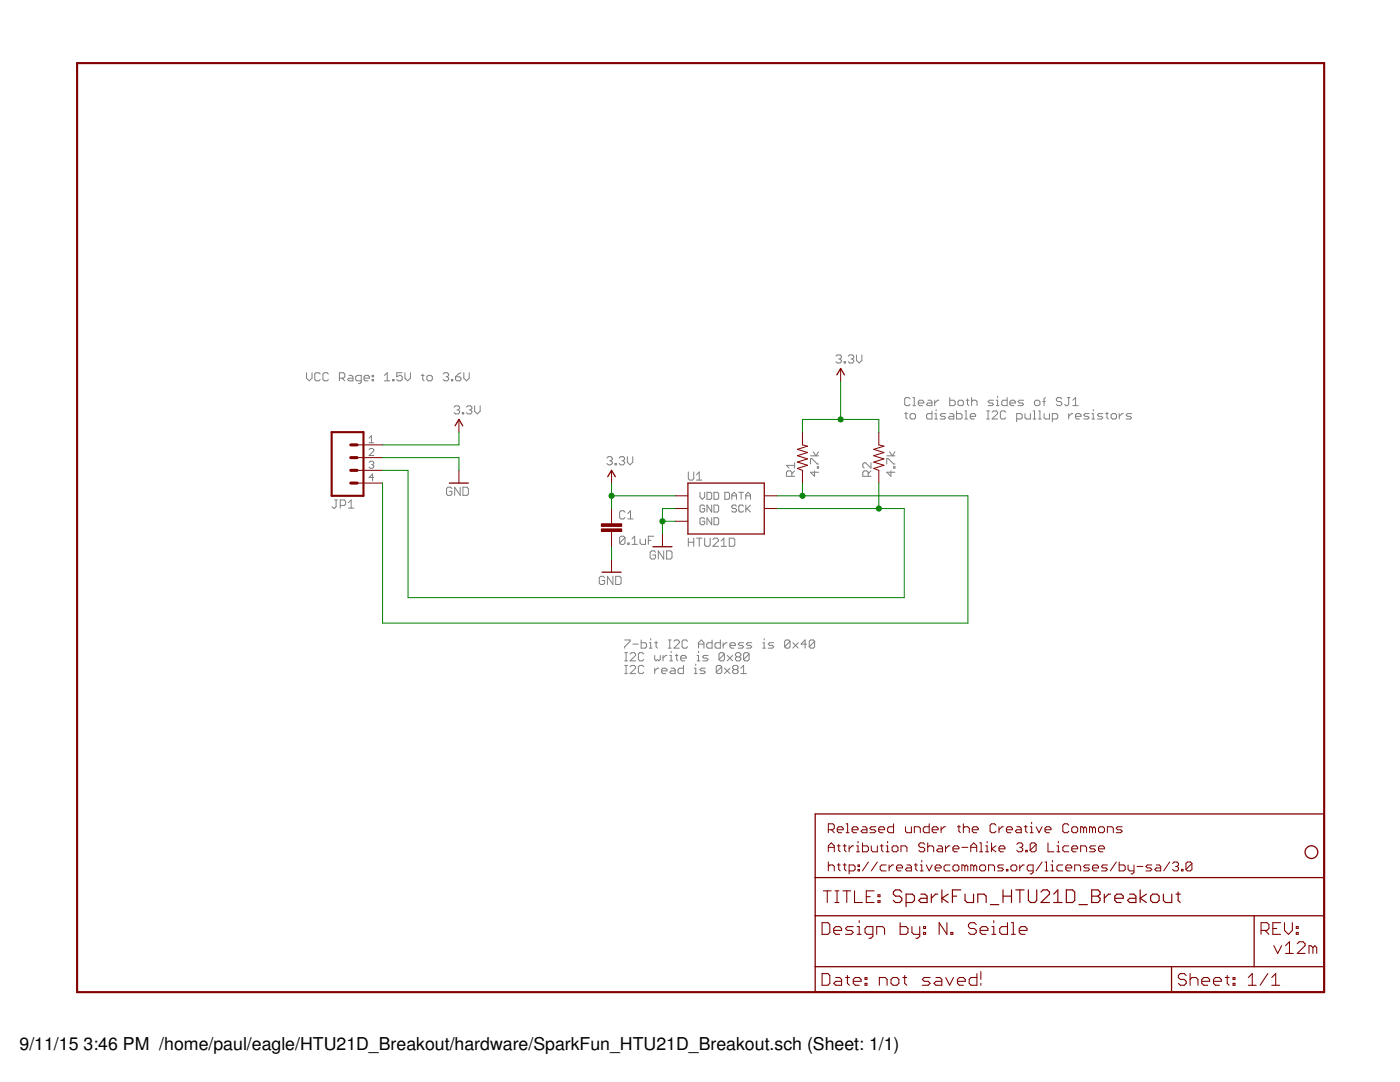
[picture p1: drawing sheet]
<?xml version="1.0" encoding="utf-8"?>
<!DOCTYPE eagle SYSTEM "eagle.dtd">
<!--
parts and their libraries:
SparkFun-Aesthetics: Licensing: CC v3.0 Share-Alike You are welcome to use this library for commercial purposes.
-->
<eagle version="7.4.0">
<drawing>
<settings>
<setting alwaysvectorfont="yes"/>
<setting verticaltext="up"/>
</settings>
<grid distance="0.1" unitdist="inch" unit="inch" style="lines" multiple="1" display="no" altdistance="0.01" altunitdist="inch" altunit="inch"/>
<schematic xreflabel="%F%N/%S.%C%R" xrefpart="/%S.%C%R">
<libraries>
<library name="SparkFun">
<symbols>
<symbol name="CAP">
<wire x1="0" y1="2.54" x2="0" y2="2.032" width="0.1524" layer="94"/>
<wire x1="0" y1="0" x2="0" y2="0.508" width="0.1524" layer="94"/>
<text x="1.524" y="2.921" size="1.778" layer="95">&gt;NAME</text>
<text x="1.524" y="-2.159" size="1.778" layer="96">&gt;VALUE</text>
<rectangle x1="-2.032" y1="0.508" x2="2.032" y2="1.016" layer="94"/>
<rectangle x1="-2.032" y1="1.524" x2="2.032" y2="2.032" layer="94"/>
<pin name="1" x="0" y="5.08" visible="off" length="short" direction="pas" swaplevel="1" rot="R270"/>
<pin name="2" x="0" y="-2.54" visible="off" length="short" direction="pas" swaplevel="1" rot="R90"/>
</symbol>
<symbol name="RESISTOR">
<wire x1="-2.54" y1="0" x2="-2.159" y2="1.016" width="0.1524" layer="94"/>
<wire x1="-2.159" y1="1.016" x2="-1.524" y2="-1.016" width="0.1524" layer="94"/>
<wire x1="-1.524" y1="-1.016" x2="-0.889" y2="1.016" width="0.1524" layer="94"/>
<wire x1="-0.889" y1="1.016" x2="-0.254" y2="-1.016" width="0.1524" layer="94"/>
<wire x1="-0.254" y1="-1.016" x2="0.381" y2="1.016" width="0.1524" layer="94"/>
<wire x1="0.381" y1="1.016" x2="1.016" y2="-1.016" width="0.1524" layer="94"/>
<wire x1="1.016" y1="-1.016" x2="1.651" y2="1.016" width="0.1524" layer="94"/>
<wire x1="1.651" y1="1.016" x2="2.286" y2="-1.016" width="0.1524" layer="94"/>
<wire x1="2.286" y1="-1.016" x2="2.54" y2="0" width="0.1524" layer="94"/>
<text x="-3.81" y="1.4986" size="1.778" layer="95">&gt;NAME</text>
<text x="-3.81" y="-3.302" size="1.778" layer="96">&gt;VALUE</text>
<pin name="2" x="5.08" y="0" visible="off" length="short" direction="pas" swaplevel="1" rot="R180"/>
<pin name="1" x="-5.08" y="0" visible="off" length="short" direction="pas" swaplevel="1"/>
</symbol>
<symbol name="GND">
<wire x1="-1.905" y1="0" x2="1.905" y2="0" width="0.254" layer="94"/>
<text x="-2.54" y="-2.54" size="1.778" layer="96">&gt;VALUE</text>
<pin name="GND" x="0" y="2.54" visible="off" length="short" direction="sup" rot="R270"/>
</symbol>
<symbol name="VCC2">
<wire x1="0.762" y1="1.27" x2="0" y2="2.54" width="0.254" layer="94"/>
<wire x1="0" y1="2.54" x2="-0.762" y2="1.27" width="0.254" layer="94"/>
<text x="-1.016" y="3.556" size="1.778" layer="96">&gt;VALUE</text>
<pin name="VCC" x="0" y="0" visible="off" length="short" direction="sup" rot="R90"/>
</symbol>
</symbols>
<devicesets>
<deviceset name="RESISTOR" prefix="R" uservalue="yes">
<gates>
<gate name="G$1" symbol="RESISTOR" x="0" y="0"/>
</gates>
<devices>
<device name="1206" package="1206">
<connects>
<connect gate="G$1" pin="1" pad="1"/>
<connect gate="G$1" pin="2" pad="2"/>
</connects>
<technologies>
<technology name=""/>
</technologies>
</device>
<device name="AXIAL-0.3" package="AXIAL-0.3">
<connects>
<connect gate="G$1" pin="1" pad="P$1"/>
<connect gate="G$1" pin="2" pad="P$2"/>
</connects>
<technologies>
<technology name=""/>
</technologies>
</device>
<device name="2010" package="R2010">
<connects>
<connect gate="G$1" pin="1" pad="1"/>
<connect gate="G$1" pin="2" pad="2"/>
</connects>
<technologies>
<technology name=""/>
</technologies>
</device>
<device name="0805-RES" package="0805">
<connects>
<connect gate="G$1" pin="1" pad="1"/>
<connect gate="G$1" pin="2" pad="2"/>
</connects>
<technologies>
<technology name=""/>
</technologies>
</device>
<device name="0603-RES" package="0603-RES">
<connects>
<connect gate="G$1" pin="1" pad="1"/>
<connect gate="G$1" pin="2" pad="2"/>
</connects>
<technologies>
<technology name=""/>
</technologies>
</device>
<device name="0402-RES" package="0402-RES">
<connects>
<connect gate="G$1" pin="1" pad="1"/>
<connect gate="G$1" pin="2" pad="2"/>
</connects>
<technologies>
<technology name=""/>
</technologies>
</device>
<device name="PTH-1/6W" package="1/6W-RES">
<connects>
<connect gate="G$1" pin="1" pad="1"/>
<connect gate="G$1" pin="2" pad="2"/>
</connects>
<technologies>
<technology name=""/>
</technologies>
</device>
<device name="2512" package="R2512">
<connects>
<connect gate="G$1" pin="1" pad="1"/>
<connect gate="G$1" pin="2" pad="2"/>
</connects>
<technologies>
<technology name=""/>
</technologies>
</device>
<device name="PTH-1/4W" package="AXIAL-0.4">
<connects>
<connect gate="G$1" pin="1" pad="P$1"/>
<connect gate="G$1" pin="2" pad="P$2"/>
</connects>
<technologies>
<technology name=""/>
</technologies>
</device>
<device name="PTH-1/2W" package="AXIAL-0.5">
<connects>
<connect gate="G$1" pin="1" pad="P$1"/>
<connect gate="G$1" pin="2" pad="P$2"/>
</connects>
<technologies>
<technology name=""/>
</technologies>
</device>
<device name="PTH-1W" package="AXIAL-0.6">
<connects>
<connect gate="G$1" pin="1" pad="P$1"/>
<connect gate="G$1" pin="2" pad="P$2"/>
</connects>
<technologies>
<technology name=""/>
</technologies>
</device>
<device name="PTH-2W" package="AXIAL-0.8">
<connects>
<connect gate="G$1" pin="1" pad="P$1"/>
<connect gate="G$1" pin="2" pad="P$2"/>
</connects>
<technologies>
<technology name=""/>
</technologies>
</device>
<device name="KIT" package="AXIAL-0.3-KIT">
<connects>
<connect gate="G$1" pin="1" pad="P$1"/>
<connect gate="G$1" pin="2" pad="P$2"/>
</connects>
<technologies>
<technology name=""/>
</technologies>
</device>
</devices>
</deviceset>
<deviceset name="GND" prefix="GND">
<gates>
<gate name="1" symbol="GND" x="0" y="0"/>
</gates>
<devices>
<device name="">
<technologies>
<technology name=""/>
</technologies>
</device>
</devices>
</deviceset>
<deviceset name="VCC" prefix="P+">
<gates>
<gate name="1" symbol="VCC2" x="0" y="0"/>
</gates>
<devices>
<device name="">
<technologies>
<technology name=""/>
</technologies>
</device>
</devices>
</deviceset>
<deviceset name="CAP" prefix="C" uservalue="yes">
<gates>
<gate name="G$1" symbol="CAP" x="0" y="0"/>
</gates>
<devices>
<device name="PTH" package="CAP-PTH-SMALL">
<connects>
<connect gate="G$1" pin="1" pad="1"/>
<connect gate="G$1" pin="2" pad="2"/>
</connects>
<technologies>
<technology name=""/>
</technologies>
</device>
<device name="PTH2" package="CAP-PTH-SMALL2">
<connects>
<connect gate="G$1" pin="1" pad="1"/>
<connect gate="G$1" pin="2" pad="2"/>
</connects>
<technologies>
<technology name=""/>
</technologies>
</device>
<device name="0805" package="0805">
<connects>
<connect gate="G$1" pin="1" pad="1"/>
<connect gate="G$1" pin="2" pad="2"/>
</connects>
<technologies>
<technology name=""/>
</technologies>
</device>
<device name="PTH3" package="CAP-PTH-LARGE">
<connects>
<connect gate="G$1" pin="1" pad="1"/>
<connect gate="G$1" pin="2" pad="2"/>
</connects>
<technologies>
<technology name=""/>
</technologies>
</device>
<device name="SMD" package="GRM43D">
<connects>
<connect gate="G$1" pin="1" pad="A"/>
<connect gate="G$1" pin="2" pad="C"/>
</connects>
<technologies>
<technology name=""/>
</technologies>
</device>
<device name="0603-CAP" package="0603-CAP">
<connects>
<connect gate="G$1" pin="1" pad="1"/>
<connect gate="G$1" pin="2" pad="2"/>
</connects>
<technologies>
<technology name=""/>
</technologies>
</device>
<device name="0402-CAP" package="0402-CAP">
<connects>
<connect gate="G$1" pin="1" pad="1"/>
<connect gate="G$1" pin="2" pad="2"/>
</connects>
<technologies>
<technology name=""/>
</technologies>
</device>
<device name="PTH1" package="CAP-PTH-5MM">
<connects>
<connect gate="G$1" pin="1" pad="1"/>
<connect gate="G$1" pin="2" pad="2"/>
</connects>
<technologies>
<technology name=""/>
</technologies>
</device>
<device name="_" package="AXIAL-5MM">
<connects>
<connect gate="G$1" pin="1" pad="P$1"/>
<connect gate="G$1" pin="2" pad="P$2"/>
</connects>
<technologies>
<technology name=""/>
</technologies>
</device>
<device name="1210" package="1210">
<connects>
<connect gate="G$1" pin="1" pad="1"/>
<connect gate="G$1" pin="2" pad="2"/>
</connects>
<technologies>
<technology name=""/>
</technologies>
</device>
<device name="1206" package="1206">
<connects>
<connect gate="G$1" pin="1" pad="1"/>
<connect gate="G$1" pin="2" pad="2"/>
</connects>
<technologies>
<technology name=""/>
</technologies>
</device>
<device name="ASMD" package="CTZ3">
<connects>
<connect gate="G$1" pin="1" pad="+"/>
<connect gate="G$1" pin="2" pad="-"/>
</connects>
<technologies>
<technology name=""/>
</technologies>
</device>
<device name="KIT" package="CAP-PTH-SMALL-KIT">
<connects>
<connect gate="G$1" pin="1" pad="1"/>
<connect gate="G$1" pin="2" pad="2"/>
</connects>
<technologies>
<technology name=""/>
</technologies>
</device>
</devices>
</deviceset>
</devicesets>
</library>
<library name="SparkFun-Electromechanical">
<symbols>
<symbol name="STAND-OFF">
<circle x="0" y="0" radius="1.27" width="0.254" layer="94"/>
</symbol>
</symbols>
<devicesets>
<deviceset name="STAND-OFF" prefix="STANDOFF">
<gates>
<gate name="G$1" symbol="STAND-OFF" x="0" y="0"/>
</gates>
<devices>
<device name="" package="STAND-OFF">
<technologies>
<technology name=""/>
</technologies>
</device>
<device name="TIGHT" package="STAND-OFF-TIGHT">
<technologies>
<technology name=""/>
</technologies>
</device>
</devices>
</deviceset>
</devicesets>
</library>
<library name="SparkFun-Aesthetics">
<symbols>
<symbol name="LETTER_L">
<wire x1="0" y1="185.42" x2="248.92" y2="185.42" width="0.4064" layer="94"/>
<wire x1="248.92" y1="185.42" x2="248.92" y2="0" width="0.4064" layer="94"/>
<wire x1="0" y1="185.42" x2="0" y2="0" width="0.4064" layer="94"/>
<wire x1="0" y1="0" x2="248.92" y2="0" width="0.4064" layer="94"/>
</symbol>
<symbol name="DOCFIELD">
<wire x1="0" y1="0" x2="71.12" y2="0" width="0.254" layer="94"/>
<wire x1="101.6" y1="15.24" x2="87.63" y2="15.24" width="0.254" layer="94"/>
<wire x1="0" y1="0" x2="0" y2="5.08" width="0.254" layer="94"/>
<wire x1="0" y1="5.08" x2="71.12" y2="5.08" width="0.254" layer="94"/>
<wire x1="0" y1="5.08" x2="0" y2="15.24" width="0.254" layer="94"/>
<wire x1="101.6" y1="15.24" x2="101.6" y2="5.08" width="0.254" layer="94"/>
<wire x1="71.12" y1="5.08" x2="71.12" y2="0" width="0.254" layer="94"/>
<wire x1="71.12" y1="5.08" x2="87.63" y2="5.08" width="0.254" layer="94"/>
<wire x1="71.12" y1="0" x2="101.6" y2="0" width="0.254" layer="94"/>
<wire x1="87.63" y1="15.24" x2="87.63" y2="5.08" width="0.254" layer="94"/>
<wire x1="87.63" y1="15.24" x2="0" y2="15.24" width="0.254" layer="94"/>
<wire x1="87.63" y1="5.08" x2="101.6" y2="5.08" width="0.254" layer="94"/>
<wire x1="101.6" y1="5.08" x2="101.6" y2="0" width="0.254" layer="94"/>
<wire x1="0" y1="15.24" x2="0" y2="22.86" width="0.254" layer="94"/>
<wire x1="101.6" y1="35.56" x2="0" y2="35.56" width="0.254" layer="94"/>
<wire x1="101.6" y1="35.56" x2="101.6" y2="22.86" width="0.254" layer="94"/>
<wire x1="0" y1="22.86" x2="101.6" y2="22.86" width="0.254" layer="94"/>
<wire x1="0" y1="22.86" x2="0" y2="35.56" width="0.254" layer="94"/>
<wire x1="101.6" y1="22.86" x2="101.6" y2="15.24" width="0.254" layer="94"/>
<text x="1.27" y="1.27" size="2.54" layer="94" font="vector">Date:</text>
<text x="12.7" y="1.27" size="2.54" layer="94" font="vector">&gt;LAST_DATE_TIME</text>
<text x="72.39" y="1.27" size="2.54" layer="94" font="vector">Sheet:</text>
<text x="86.36" y="1.27" size="2.54" layer="94" font="vector">&gt;SHEET</text>
<text x="88.9" y="11.43" size="2.54" layer="94" font="vector">REV:</text>
<text x="1.524" y="17.78" size="2.54" layer="94" font="vector">TITLE:</text>
<text x="15.494" y="17.78" size="2.7432" layer="94" font="vector">&gt;DRAWING_NAME</text>
<text x="2.54" y="31.75" size="1.9304" layer="94">Released under the Creative Commons</text>
<text x="2.54" y="27.94" size="1.9304" layer="94">Attribution Share-Alike 3.0 License</text>
<text x="2.54" y="24.13" size="1.9304" layer="94">http://creativecommons.org/licenses/by-sa/3.0</text>
<text x="1.27" y="11.43" size="2.54" layer="94">Design by:</text>
</symbol>
</symbols>
<devicesets>
<deviceset name="FRAME-LETTER" prefix="FRAME">
<gates>
<gate name="G$1" symbol="LETTER_L" x="0" y="0"/>
<gate name="G$2" symbol="DOCFIELD" x="147.32" y="0" addlevel="must"/>
</gates>
<devices>
<device name="" package="CREATIVE_COMMONS">
<technologies>
<technology name=""/>
</technologies>
</device>
</devices>
</deviceset>
</devicesets>
</library>
<library name="SparkFun-Sensors">
<symbols>
<symbol name="HTU21D">
<wire x1="-7.62" y1="-5.08" x2="-7.62" y2="5.08" width="0.254" layer="94"/>
<wire x1="-7.62" y1="5.08" x2="7.62" y2="5.08" width="0.254" layer="94"/>
<wire x1="7.62" y1="5.08" x2="7.62" y2="-5.08" width="0.254" layer="94"/>
<wire x1="7.62" y1="-5.08" x2="-7.62" y2="-5.08" width="0.254" layer="94"/>
<text x="-7.62" y="5.588" size="1.778" layer="95">&gt;Name</text>
<text x="-7.62" y="-7.62" size="1.778" layer="95">&gt;Value</text>
<pin name="SCK" x="10.16" y="0" visible="pin" length="short" direction="in" rot="R180"/>
<pin name="DATA" x="10.16" y="2.54" visible="pin" length="short" rot="R180"/>
<pin name="GND@2" x="-10.16" y="0" visible="pin" length="short" direction="pwr"/>
<pin name="VDD" x="-10.16" y="2.54" visible="pin" length="short" direction="pwr"/>
<pin name="GND@7" x="-10.16" y="-2.54" visible="pin" length="short" direction="pwr"/>
</symbol>
</symbols>
<devicesets>
<deviceset name="HTU21D" prefix="U">
<gates>
<gate name="U$1" symbol="HTU21D" x="0" y="0"/>
</gates>
<devices>
<device name="SMD" package="HTU21D">
<connects>
<connect gate="U$1" pin="DATA" pad="DATA"/>
<connect gate="U$1" pin="GND@2" pad="GND"/>
<connect gate="U$1" pin="GND@7" pad="7"/>
<connect gate="U$1" pin="SCK" pad="SCK"/>
<connect gate="U$1" pin="VDD" pad="VDD"/>
</connects>
<technologies>
<technology name=""/>
</technologies>
</device>
</devices>
</deviceset>
</devicesets>
</library>
<library name="SparkFun-Connectors">
<symbols>
<symbol name="M04">
<wire x1="1.27" y1="-5.08" x2="-5.08" y2="-5.08" width="0.4064" layer="94"/>
<wire x1="-1.27" y1="2.54" x2="0" y2="2.54" width="0.6096" layer="94"/>
<wire x1="-1.27" y1="0" x2="0" y2="0" width="0.6096" layer="94"/>
<wire x1="-1.27" y1="-2.54" x2="0" y2="-2.54" width="0.6096" layer="94"/>
<wire x1="-5.08" y1="7.62" x2="-5.08" y2="-5.08" width="0.4064" layer="94"/>
<wire x1="1.27" y1="-5.08" x2="1.27" y2="7.62" width="0.4064" layer="94"/>
<wire x1="-5.08" y1="7.62" x2="1.27" y2="7.62" width="0.4064" layer="94"/>
<wire x1="-1.27" y1="5.08" x2="0" y2="5.08" width="0.6096" layer="94"/>
<text x="-5.08" y="-7.62" size="1.778" layer="96">&gt;VALUE</text>
<text x="-5.08" y="8.382" size="1.778" layer="95">&gt;NAME</text>
<pin name="1" x="5.08" y="-2.54" visible="pad" length="middle" direction="pas" swaplevel="1" rot="R180"/>
<pin name="2" x="5.08" y="0" visible="pad" length="middle" direction="pas" swaplevel="1" rot="R180"/>
<pin name="3" x="5.08" y="2.54" visible="pad" length="middle" direction="pas" swaplevel="1" rot="R180"/>
<pin name="4" x="5.08" y="5.08" visible="pad" length="middle" direction="pas" swaplevel="1" rot="R180"/>
</symbol>
</symbols>
<devicesets>
<deviceset name="M04" prefix="JP" uservalue="yes">
<gates>
<gate name="G$1" symbol="M04" x="-2.54" y="0"/>
</gates>
<devices>
<device name="PTH" package="1X04">
<connects>
<connect gate="G$1" pin="1" pad="1"/>
<connect gate="G$1" pin="2" pad="2"/>
<connect gate="G$1" pin="3" pad="3"/>
<connect gate="G$1" pin="4" pad="4"/>
</connects>
<technologies>
<technology name=""/>
</technologies>
</device>
<device name="POLAR" package="MOLEX-1X4">
<connects>
<connect gate="G$1" pin="1" pad="1"/>
<connect gate="G$1" pin="2" pad="2"/>
<connect gate="G$1" pin="3" pad="3"/>
<connect gate="G$1" pin="4" pad="4"/>
</connects>
<technologies>
<technology name=""/>
</technologies>
</device>
<device name="SCREW" package="SCREWTERMINAL-3.5MM-4">
<connects>
<connect gate="G$1" pin="1" pad="1"/>
<connect gate="G$1" pin="2" pad="2"/>
<connect gate="G$1" pin="3" pad="3"/>
<connect gate="G$1" pin="4" pad="4"/>
</connects>
<technologies>
<technology name=""/>
</technologies>
</device>
<device name="1.27MM" package="1X04-1.27MM">
<connects>
<connect gate="G$1" pin="1" pad="1"/>
<connect gate="G$1" pin="2" pad="2"/>
<connect gate="G$1" pin="3" pad="3"/>
<connect gate="G$1" pin="4" pad="4"/>
</connects>
<technologies>
<technology name=""/>
</technologies>
</device>
<device name="LOCK" package="1X04_LOCK">
<connects>
<connect gate="G$1" pin="1" pad="1"/>
<connect gate="G$1" pin="2" pad="2"/>
<connect gate="G$1" pin="3" pad="3"/>
<connect gate="G$1" pin="4" pad="4"/>
</connects>
<technologies>
<technology name=""/>
</technologies>
</device>
<device name="LOCK_LONGPADS" package="1X04_LOCK_LONGPADS">
<connects>
<connect gate="G$1" pin="1" pad="1"/>
<connect gate="G$1" pin="2" pad="2"/>
<connect gate="G$1" pin="3" pad="3"/>
<connect gate="G$1" pin="4" pad="4"/>
</connects>
<technologies>
<technology name=""/>
</technologies>
</device>
<device name="POLAR_LOCK" package="MOLEX-1X4_LOCK">
<connects>
<connect gate="G$1" pin="1" pad="1"/>
<connect gate="G$1" pin="2" pad="2"/>
<connect gate="G$1" pin="3" pad="3"/>
<connect gate="G$1" pin="4" pad="4"/>
</connects>
<technologies>
<technology name=""/>
</technologies>
</device>
<device name="SMD" package="1X04-SMD">
<connects>
<connect gate="G$1" pin="1" pad="1"/>
<connect gate="G$1" pin="2" pad="2"/>
<connect gate="G$1" pin="3" pad="3"/>
<connect gate="G$1" pin="4" pad="4"/>
</connects>
<technologies>
<technology name=""/>
</technologies>
</device>
<device name="LONGPADS" package="1X04_LONGPADS">
<connects>
<connect gate="G$1" pin="1" pad="1"/>
<connect gate="G$1" pin="2" pad="2"/>
<connect gate="G$1" pin="3" pad="3"/>
<connect gate="G$1" pin="4" pad="4"/>
</connects>
<technologies>
<technology name=""/>
</technologies>
</device>
<device name="1X04_NO_SILK" package="1X04_NO_SILK">
<connects>
<connect gate="G$1" pin="1" pad="1"/>
<connect gate="G$1" pin="2" pad="2"/>
<connect gate="G$1" pin="3" pad="3"/>
<connect gate="G$1" pin="4" pad="4"/>
</connects>
<technologies>
<technology name=""/>
</technologies>
</device>
<device name="JST-PTH" package="JST-4-PTH">
<connects>
<connect gate="G$1" pin="1" pad="1"/>
<connect gate="G$1" pin="2" pad="2"/>
<connect gate="G$1" pin="3" pad="3"/>
<connect gate="G$1" pin="4" pad="4"/>
</connects>
<technologies>
<technology name=""/>
</technologies>
</device>
<device name="SCREW_LOCK" package="SCREWTERMINAL-3.5MM-4_LOCK">
<connects>
<connect gate="G$1" pin="1" pad="1"/>
<connect gate="G$1" pin="2" pad="2"/>
<connect gate="G$1" pin="3" pad="3"/>
<connect gate="G$1" pin="4" pad="4"/>
</connects>
<technologies>
<technology name=""/>
</technologies>
</device>
<device name="SMD2" package="1X04-1MM-RA">
<connects>
<connect gate="G$1" pin="1" pad="1"/>
<connect gate="G$1" pin="2" pad="2"/>
<connect gate="G$1" pin="3" pad="3"/>
<connect gate="G$1" pin="4" pad="4"/>
</connects>
<technologies>
<technology name=""/>
</technologies>
</device>
<device name="SMD_STRAIGHT_COMBO" package="1X04_SMD_STRAIGHT_COMBO">
<connects>
<connect gate="G$1" pin="1" pad="1"/>
<connect gate="G$1" pin="2" pad="2"/>
<connect gate="G$1" pin="3" pad="3"/>
<connect gate="G$1" pin="4" pad="4"/>
</connects>
<technologies>
<technology name=""/>
</technologies>
</device>
</devices>
</deviceset>
</devicesets>
</library>
</libraries>
<attributes>
</attributes>
<variantdefs>
</variantdefs>
<classes>
<class number="0" name="default" width="0" drill="0">
</class>
</classes>
<parts>
<part name="C1" library="SparkFun" deviceset="CAP" device="0603-CAP" value="0.1uF"/>
<part name="R1" library="SparkFun" deviceset="RESISTOR" device="0603-RES" value="4.7k"/>
<part name="R2" library="SparkFun" deviceset="RESISTOR" device="0603-RES" value="4.7k"/>
<part name="GND1" library="SparkFun" deviceset="GND" device=""/>
<part name="P+1" library="SparkFun" deviceset="VCC" device="" value="3.3V"/>
<part name="P+3" library="SparkFun" deviceset="VCC" device="" value="3.3V"/>
<part name="GND3" library="SparkFun" deviceset="GND" device=""/>
<part name="STANDOFF1" library="SparkFun-Electromechanical" deviceset="STAND-OFF" device=""/>
<part name="P+4" library="SparkFun" deviceset="VCC" device="" value="3.3V"/>
<part name="GND4" library="SparkFun" deviceset="GND" device=""/>
<part name="U1" library="SparkFun-Sensors" deviceset="HTU21D" device="SMD" value="HTU21D"/>
<part name="FRAME2" library="SparkFun-Aesthetics" deviceset="FRAME-LETTER" device=""/>
<part name="JP1" library="SparkFun-Connectors" deviceset="M04" device="PTH"/>
</parts>
<sheets>
<sheet>
<plain>
<text x="171.958" y="11.43" size="2.54" layer="94">N. Seidle</text>
<text x="165.1" y="114.3" size="1.778" layer="97">Clear both sides of SJ1
to disable I2C pullup resistors</text>
<text x="45.72" y="121.92" size="1.778" layer="97">VCC Rage: 1.5V to 3.6V</text>
<text x="109.22" y="68.58" size="1.778" layer="97">7-bit I2C Address is 0x40</text>
<text x="109.22" y="66.04" size="1.778" layer="97">I2C write is 0x80</text>
<text x="109.22" y="63.5" size="1.778" layer="97">I2C read is 0x81</text>
<text x="238.76" y="7.62" size="2.54" layer="94">v12</text>
</plain>
<instances>
<instance part="C1" gate="G$1" x="106.68" y="91.44"/>
<instance part="R1" gate="G$1" x="144.78" y="106.68" rot="R90"/>
<instance part="R2" gate="G$1" x="160.02" y="106.68" rot="R90"/>
<instance part="GND1" gate="1" x="106.68" y="83.82"/>
<instance part="P+1" gate="1" x="106.68" y="101.6"/>
<instance part="P+3" gate="1" x="152.4" y="121.92"/>
<instance part="GND3" gate="1" x="116.84" y="88.9"/>
<instance part="STANDOFF1" gate="G$1" x="246.38" y="27.94"/>
<instance part="P+4" gate="1" x="76.2" y="111.76"/>
<instance part="GND4" gate="1" x="76.2" y="101.6"/>
<instance part="U1" gate="U$1" x="129.54" y="96.52"/>
<instance part="FRAME2" gate="G$1" x="0" y="0"/>
<instance part="FRAME2" gate="G$2" x="147.32" y="0"/>
<instance part="JP1" gate="G$1" x="55.88" y="106.68" rot="MR180"/>
</instances>
<busses>
</busses>
<nets>
<net name="GND" class="0">
<segment>
<wire x1="119.38" y1="93.98" x2="116.84" y2="93.98" width="0.1524" layer="91"/>
<wire x1="116.84" y1="93.98" x2="116.84" y2="91.44" width="0.1524" layer="91"/>
<pinref part="GND3" gate="1" pin="GND"/>
<pinref part="U1" gate="U$1" pin="GND@7"/>
<pinref part="U1" gate="U$1" pin="GND@2"/>
<wire x1="119.38" y1="96.52" x2="116.84" y2="96.52" width="0.1524" layer="91"/>
<wire x1="116.84" y1="96.52" x2="116.84" y2="93.98" width="0.1524" layer="91"/>
<junction x="116.84" y="93.98"/>
</segment>
<segment>
<wire x1="106.68" y1="86.36" x2="106.68" y2="88.9" width="0.1524" layer="91"/>
<pinref part="GND1" gate="1" pin="GND"/>
<pinref part="C1" gate="G$1" pin="2"/>
</segment>
<segment>
<wire x1="60.96" y1="106.68" x2="76.2" y2="106.68" width="0.1524" layer="91"/>
<wire x1="76.2" y1="106.68" x2="76.2" y2="104.14" width="0.1524" layer="91"/>
<pinref part="GND4" gate="1" pin="GND"/>
<pinref part="JP1" gate="G$1" pin="2"/>
</segment>
</net>
<net name="SCL" class="0">
<segment>
<pinref part="JP1" gate="G$1" pin="3"/>
<wire x1="60.96" y1="104.14" x2="66.04" y2="104.14" width="0.1524" layer="91"/>
<wire x1="66.04" y1="104.14" x2="66.04" y2="78.74" width="0.1524" layer="91"/>
<wire x1="66.04" y1="78.74" x2="165.1" y2="78.74" width="0.1524" layer="91"/>
<wire x1="165.1" y1="78.74" x2="165.1" y2="96.52" width="0.1524" layer="91"/>
<pinref part="U1" gate="U$1" pin="SCK"/>
<wire x1="139.7" y1="96.52" x2="160.02" y2="96.52" width="0.1524" layer="91"/>
<pinref part="R2" gate="G$1" pin="1"/>
<wire x1="160.02" y1="96.52" x2="165.1" y2="96.52" width="0.1524" layer="91"/>
<wire x1="160.02" y1="101.6" x2="160.02" y2="96.52" width="0.1524" layer="91"/>
<junction x="160.02" y="96.52"/>
</segment>
</net>
<net name="SDA" class="0">
<segment>
<pinref part="JP1" gate="G$1" pin="4"/>
<wire x1="60.96" y1="101.6" x2="60.96" y2="73.66" width="0.1524" layer="91"/>
<wire x1="60.96" y1="73.66" x2="177.8" y2="73.66" width="0.1524" layer="91"/>
<wire x1="177.8" y1="73.66" x2="177.8" y2="99.06" width="0.1524" layer="91"/>
<pinref part="U1" gate="U$1" pin="DATA"/>
<wire x1="139.7" y1="99.06" x2="144.78" y2="99.06" width="0.1524" layer="91"/>
<pinref part="R1" gate="G$1" pin="1"/>
<wire x1="144.78" y1="99.06" x2="177.8" y2="99.06" width="0.1524" layer="91"/>
<wire x1="144.78" y1="101.6" x2="144.78" y2="99.06" width="0.1524" layer="91"/>
<junction x="144.78" y="99.06"/>
</segment>
</net>
<net name="3.3V" class="0">
<segment>
<pinref part="P+1" gate="1" pin="VCC"/>
<wire x1="119.38" y1="99.06" x2="106.68" y2="99.06" width="0.1524" layer="91"/>
<wire x1="106.68" y1="99.06" x2="106.68" y2="101.6" width="0.1524" layer="91"/>
<junction x="106.68" y="99.06"/>
<wire x1="106.68" y1="96.52" x2="106.68" y2="99.06" width="0.1524" layer="91"/>
<pinref part="C1" gate="G$1" pin="1"/>
<pinref part="U1" gate="U$1" pin="VDD"/>
</segment>
<segment>
<pinref part="P+3" gate="1" pin="VCC"/>
<pinref part="R1" gate="G$1" pin="2"/>
<wire x1="144.78" y1="114.3" x2="144.78" y2="111.76" width="0.1524" layer="91"/>
<pinref part="R2" gate="G$1" pin="2"/>
<wire x1="160.02" y1="114.3" x2="160.02" y2="111.76" width="0.1524" layer="91"/>
<wire x1="144.78" y1="114.3" x2="152.4" y2="114.3" width="0.1524" layer="91"/>
<wire x1="152.4" y1="114.3" x2="160.02" y2="114.3" width="0.1524" layer="91"/>
<wire x1="152.4" y1="121.92" x2="152.4" y2="114.3" width="0.1524" layer="91"/>
<junction x="152.4" y="114.3"/>
</segment>
<segment>
<wire x1="60.96" y1="109.22" x2="76.2" y2="109.22" width="0.1524" layer="91"/>
<wire x1="76.2" y1="109.22" x2="76.2" y2="111.76" width="0.1524" layer="91"/>
<pinref part="P+4" gate="1" pin="VCC"/>
<pinref part="JP1" gate="G$1" pin="1"/>
</segment>
</net>
</nets>
</sheet>
</sheets>
</schematic>
</drawing>
<compatibility>
<note version="6.3" minversion="6.2.2" severity="warning">
Since Version 6.2.2 text objects can contain more than one line,
which will not be processed correctly with this version.
</note>
</compatibility>
</eagle>
